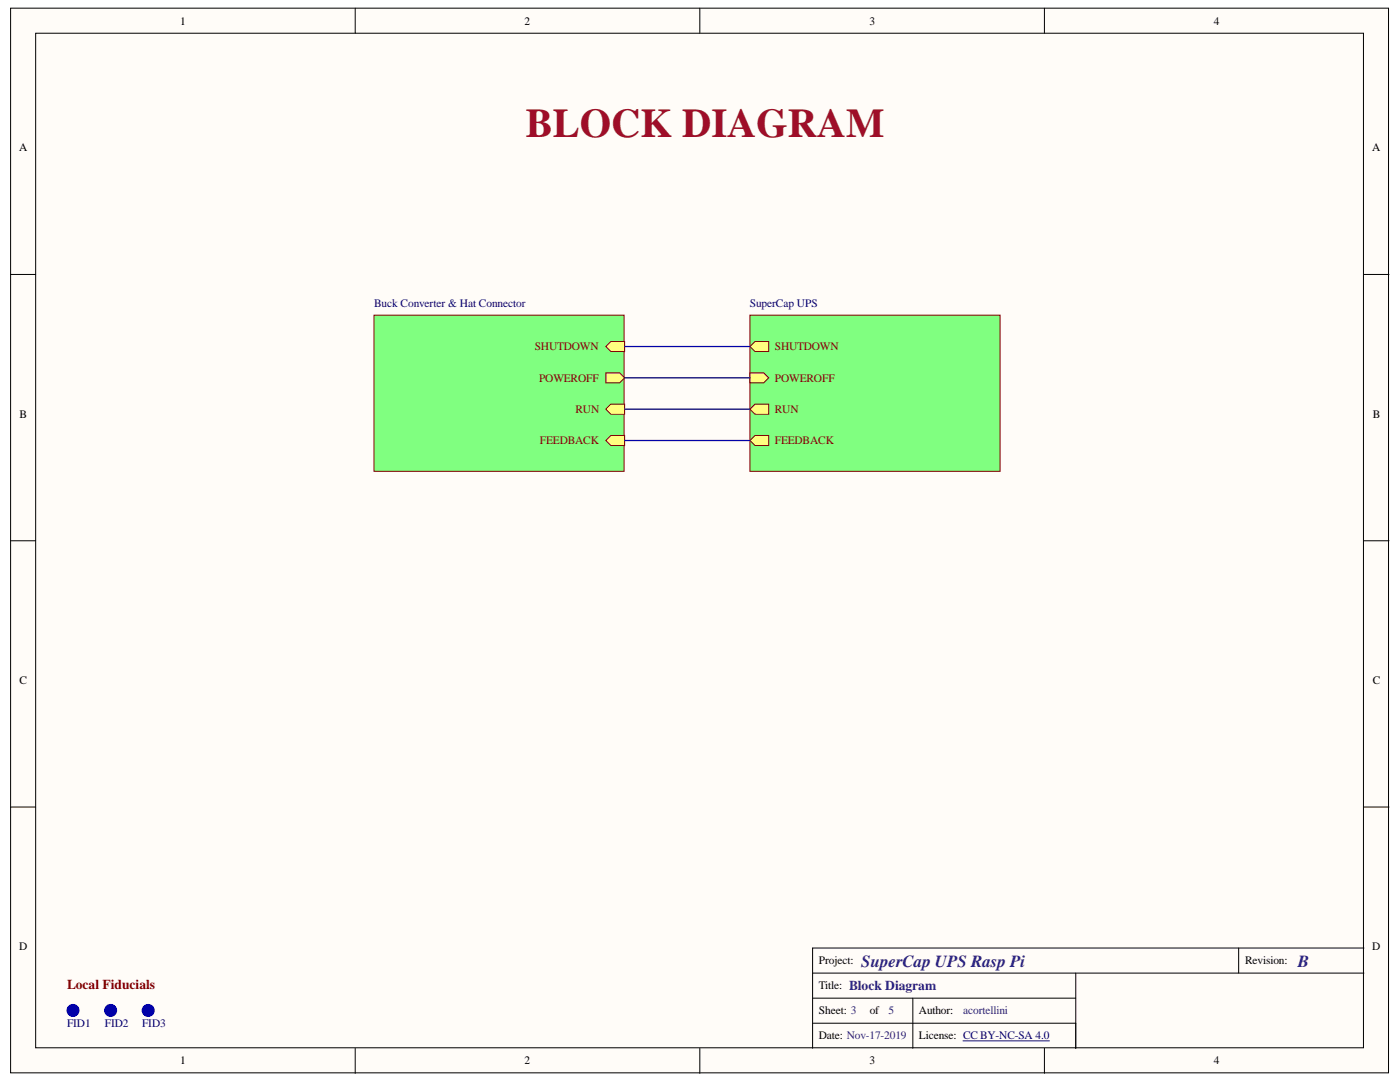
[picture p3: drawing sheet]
<svg xmlns="http://www.w3.org/2000/svg" width="279mm" height="216mm" viewBox="0 0 279 216" stroke-linecap="round" stroke-linejoin="round" font-family="sans-serif">
<g fill="#fffcf8" stroke="#000" stroke-width=".2">
<path d="M2.1 1.6h275v212.5h-275z"/>
<path d="M7.1 6.6h265v202.5h-265z"/>
</g>
<g fill="none" stroke="#000" stroke-width=".2">
<path d="M70.9 1.6v5M139.7 1.6v5M208.4 1.6v5M2.1 54.8h5M272.2 54.8h5M2.1 107.9h5M272.2 107.9h5M2.1 161h5M272.2 161h5M162.2 194.2h110M162.2 199.2h52.5M182.2 199.2v10"/>
<path d="M214.7 194.2v15M247.2 189.2v5M272.2 189.2h-110v20M70.9 209.2v5M139.7 209.2v5M162.2 204.2h52.5M208.4 209.2v5"/>
</g>
<path d="M192.2 207.7h17.2" fill="none" stroke="#000080" stroke-width=".2"/>
<path d="M74.6 62.9h50v31.1h-50z" fill="#80ff80" stroke="#800000" stroke-width=".2"/>
<path d="M120.9 74.4h2.8l1 1-1 1h-2.8z" fill-rule="evenodd" fill="#ffff80"/>
<path d="M120.9 74.4h2.8l1 1-1 1h-2.8z" fill="none" stroke="#800000" stroke-width=".2"/>
<path d="M120.9 69.1l1-1h2.8v2h-2.8z" fill-rule="evenodd" fill="#ffff80"/>
<path d="M120.9 69.1l1-1h2.8v2h-2.8z" fill="none" stroke="#800000" stroke-width=".2"/>
<path d="M120.9 81.6l1-1h2.8v2h-2.8z" fill-rule="evenodd" fill="#ffff80"/>
<path d="M120.9 81.6l1-1h2.8v2h-2.8z" fill="none" stroke="#800000" stroke-width=".2"/>
<path d="M120.9 87.9l1-1h2.8v2h-2.8z" fill-rule="evenodd" fill="#ffff80"/>
<path d="M120.9 87.9l1-1h2.8v2h-2.8z" fill="none" stroke="#800000" stroke-width=".2"/>
<path d="M149.7 62.9h49.9v31.1h-49.9z" fill="#80ff80" stroke="#800000" stroke-width=".2"/>
<path d="M149.7 69.1l1-1h2.7v2h-2.7z" fill-rule="evenodd" fill="#ffff80"/>
<path d="M149.7 69.1l1-1h2.7v2h-2.7z" fill="none" stroke="#800000" stroke-width=".2"/>
<path d="M149.7 74.4h2.7l1 1-1 1h-2.7z" fill-rule="evenodd" fill="#ffff80"/>
<path d="M149.7 74.4h2.7l1 1-1 1h-2.7z" fill="none" stroke="#800000" stroke-width=".2"/>
<path d="M149.7 81.6l1-1h2.7v2h-2.7z" fill-rule="evenodd" fill="#ffff80"/>
<path d="M149.7 81.6l1-1h2.7v2h-2.7z" fill="none" stroke="#800000" stroke-width=".2"/>
<path d="M149.7 87.9l1-1h2.7v2h-2.7z" fill-rule="evenodd" fill="#ffff80"/>
<path d="M149.7 87.9l1-1h2.7v2h-2.7z" fill="none" stroke="#800000" stroke-width=".2"/>
<g fill="#0000bf" stroke="#00f" stroke-width=".2">
<circle cx="14.6" cy="201.6" r="1.2"/>
<circle cx="22.1" cy="201.6" r="1.2"/>
<circle cx="29.6" cy="201.6" r="1.2"/>
</g>
<path d="M124.7 75.4h25M124.7 69.1h25M124.7 81.6h25M124.7 87.9h25" fill="none" stroke="#000080" stroke-width=".25"/>
<text font-size="8.1" fill="#9e0e29" x="104.9" y="27.3">BLOCK DIAGRAM</text>
<g font-size="3.4" fill="#351c75">
<text x="171.9" y="192.9">SuperCap UPS Rasp Pi</text>
<text x="259" y="192.9">B</text>
</g>
<text font-size="2.7" fill="#800000" x="13.4" y="197.3">Local Fiducials</text>
<text font-size="2.7" fill="#351c75" x="169.4" y="197.6">Block Diagram</text>
<g font-size="2.3">
<text x="36" y="4.9">1</text>
<text x="104.7" y="4.9">2</text>
<text x="173.5" y="4.9">3</text>
<text x="242.2" y="4.9">4</text>
<text x="3.8" y="30.2">A</text>
<text x="273.9" y="30.2">A</text>
<text x="3.9" y="83.4">B</text>
<text x="274" y="83.4">B</text>
<text x="3.9" y="136.5">C</text>
<text x="274" y="136.5">C</text>
<text x="3.8" y="189.6">D</text>
<text x="273.9" y="189.6">D</text>
<text x="163.4" y="197.4">Title:</text>
<text x="163.4" y="192.4">Project:</text>
<text x="248.5" y="192.4">Revision:</text>
<text x="163.4" y="202.4">Sheet: 3</text>
<text x="173.6" y="202.4">of</text>
<text x="183.4" y="202.4">Author:</text>
<text x="163.4" y="207.4">Date: Nov-17-2019</text>
<text x="183.4" y="207.4">License: CC BY-NC-SA 4.0</text>
<text x="36" y="212.4">1</text>
<text x="104.7" y="212.4">2</text>
<text x="173.5" y="212.4">3</text>
<text x="242.2" y="212.4">4</text>
</g>
<g font-size="2.3" fill="#000080">
<text x="74.6" y="61.2">Buck Converter &amp; Hat Connector</text>
<text x="149.6" y="61.2">SuperCap UPS</text>
<text x="13.4" y="205">FID1</text>
<text x="20.9" y="205">FID2</text>
<text x="28.4" y="205">FID3</text>
</g>
<g font-size="2.3" fill="#800000">
<text x="106.7" y="69.9">SHUTDOWN</text>
<text x="154.6" y="69.9">SHUTDOWN</text>
<text x="107.6" y="76.2">POWEROFF</text>
<text x="154.6" y="76.2">POWEROFF</text>
<text x="114.8" y="82.4">RUN</text>
<text x="154.6" y="82.4">RUN</text>
<text x="107.7" y="88.7">FEEDBACK</text>
<text x="154.6" y="88.7">FEEDBACK</text>
</g>
<g font-size="2.3" fill="#351c75">
<text x="177.3" y="202.4">5</text>
<text x="192.2" y="202.4">acortellini</text>
</g>
</svg>
